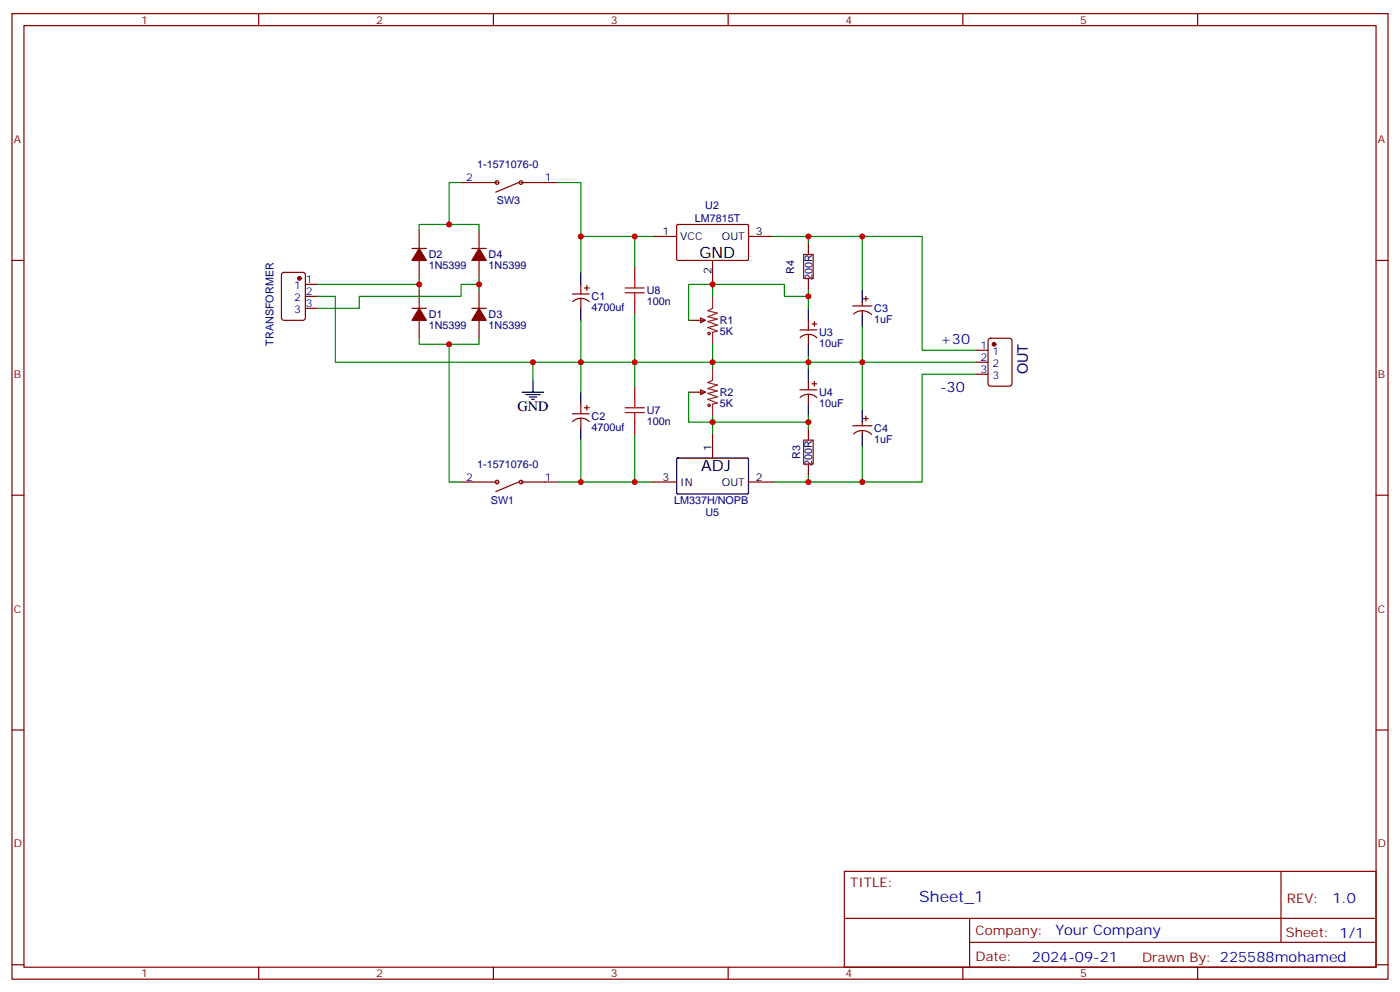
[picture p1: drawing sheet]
<svg xmlns="http://www.w3.org/2000/svg" width="412mm" height="292mm" viewBox="0 0 412 292" stroke-linecap="round" stroke-linejoin="round" font-family="sans-serif">
<g fill="none" stroke="#870000" stroke-width=".35">
<path d="M3.5 4h405.4v284.4h-405.4zM7.1 7.5h398.2v277.3h-398.2zM76.2 4v3.5M145.3 4v3.5M214.5 4v3.5M283.6 4v3.5M352.8 4v3.5M135.8 53.8h10.6M152.8 53.8l-6.8 2.8M153.5 53.8h10.5M3.5 76.7h3.6M121.4 73.2h4.2"/>
<path d="M123.5 67.9v5.3M123.5 76.7v5.3M139 73.2h4.2M141.1 67.9v5.3M141.1 76.7v5.3M187 78.5v3.5M192.3 69.6h7M199.4 66.3l.3-.2 20.6 .1 .2 .3-.1 10-.3 .2-20.6-.1-.2-.3zM209.9 76.7v7M220.5 69.6h7M238.1 71.4v3.5M405.3 76.7h3.6"/>
<path d="M83.1 80.4l.5-.2h5.7l.6 .5 .1 12.9-.5 .7h-5.9l-.6-.4-.1-13zM90 83.7h3.5M90 87.3h3.5M90 90.8h3.5M121.4 90.8h4.2M123.5 85.5v5.3M123.5 94.3v5.3M139 90.8h4.2M141.1 85.5v5.3M141.1 94.3v5.3M168.6 86.6h5M168.7 88.8a3.5 3.5 0 0 1 4.9 .1"/>
<path d="M171.1 83.7v2.9M171.1 88v2.8M172.2 84.8h1.4M172.9 84.1v1.4M187 89v3.6M202.8 94.3h5M206.4 93.6l1.4 .7-1.4 .7zM235.7 97.2h4.9M235.7 99.4a3.5 3.5 0 0 1 4.9 .1M238.1 82v3.5M238.1 94.3v2.9M238.1 98.6v2.8"/>
<path d="M239.2 95.4h1.4M239.9 94.7v1.4M251.2 90.1h5.6M251.5 92.5a3.8 3.8 0 0 1 5.2 .1M254 89v1.1M254 91.5v1.1M254.4 88h1.4M255.1 87.3v1.4M291.3 99.8l.4-.2h5.7l.6 .5 .1 12.9-.5 .7h-5.9l-.6-.4-.1-13zM171.1 119v2.8M172.9 119.4v1.4M187 113.7v3.6"/>
<path d="M202.8 115.5h5M206.4 114.8l1.4 .7-1.4 .7zM235.7 114.8h4.9M235.7 117.1a3.5 3.5 0 0 1 4.9 0M238.1 112v2.8M238.1 116.2v2.8M239.2 113h1.4M239.9 112.3v1.4M287.5 103.2h3.5M287.5 106.7h3.5M287.5 110.2h3.5M168.6 121.8h5"/>
<path d="M168.7 124.1a3.5 3.5 0 0 1 4.9 .1M171.1 123.3v2.8M172.2 120.1h1.4M187 124.3v3.5M209.9 127.8v7.1M238.1 126.1v3.5M238.1 136.7v3.5M251.2 125.4h5.6M251.5 127.8a3.8 3.8 0 0 1 5.2 .1M254 124.3v1.1M254 126.8v1M254.4 123.3h1.4"/>
<path d="M255.1 122.6v1.4M3.5 145.8h3.6M135.8 142h10.6M152.8 142l-6.8 2.8M153.5 142h10.5M192.3 142h7M220.5 142h7M405.3 145.8h3.6M3.5 215h3.6M405.3 215h3.6M248.7 256.6h156.6v28.2h-156.6zM377.3 256.6v20.9"/>
<path d="M248.7 270.5h156.5M285.6 277.5h119.6M285.6 270.5v14.1M3.5 284.1h3.6M76.2 284.8v3.6M145.3 284.8v3.6M214.5 284.8v3.6M283.6 284.8v3.6M352.8 284.8v3.6M405.3 284.1h3.6"/>
<circle cx="146.4" cy="53.8" r=".53"/>
<circle cx="153.5" cy="53.8" r=".53"/>
<circle cx="146.4" cy="142" r=".53"/>
<circle cx="153.5" cy="142" r=".53"/>
</g>
<g fill="none" stroke="#000" stroke-width=".35">
<path d="M171.1 80.2v3.5M171.1 90.8v3.5M238.1 90.8v3.5M254 85.5v3.5M254 92.6v3.5M153.8 115.5h6.4M154.9 116.2h4.2M155.9 116.9h2.1M156.6 117.6h.7M157 112v3.5M171.1 115.5v3.5M238.1 101.4v3.5"/>
<path d="M238.1 108.4v3.6M238.1 119v3.6M171.1 126.1v3.5M199.4 135.1l.3-.2 20.6 .1 .2 .3-.1 10-.3 .2-20.6-.1-.2-.3zM254 120.8v3.5M254 127.8v3.6"/>
</g>
<g fill="none" stroke="#008700" stroke-width=".35">
<path d="M135.8 53.8h-3.5v12.3M164 53.8h7.1v15.8M123.5 67.9v-1.8h17.6v1.8M187 69.6v8.9M192.3 69.6h-21.2v10.6M227.5 69.6h10.6v1.8M238.1 69.6h15.9v15.9M254 69.6h17.6v33.6h15.9M93.5 87.3h5.3v19.4h188.7M93.5 83.7h30M123.5 99.6v1.8h17.6v-1.8M123.5 82v3.5"/>
<path d="M141.1 83.7h-5.3v3.6h-30v3.5h-12.3M141.1 82v3.5M171.1 94.3v21.2M187 92.6v21.1M209.9 87.3v-3.6h-7.1v10.6M209.9 83.7h21.2v3.6h7v3.5M238.1 85.5v1.8M254 96.1v24.7M132.3 101.4v40.6h3.5M157 106.7v5.3M202.8 115.5v8.8h35.3M209.9 101.4v7"/>
<path d="M238.1 104.9v3.5M287.5 110.2h-15.9v31.8h-17.6M171.1 129.6v12.4h21.2M187 127.8v14.2M209.9 122.6v5.2M238.1 122.6v3.5M254 131.4v10.6h-15.9M164 142h7.1M238.1 140.2v1.8h-10.6"/>
</g>
<g fill="#870000" stroke="#870000" stroke-width=".35">
<path d="M123.5 90.8l2.1 3.5h-4.2z"/>
<path d="M123.5 73.2l2.1 3.5h-4.2z"/>
<path d="M141.1 90.8l2.1 3.5h-4.2z"/>
<path d="M141.1 73.2l2.1 3.5h-4.2z"/>
<circle cx="88.2" cy="82" r=".53"/>
<circle cx="292.8" cy="101.4" r=".53"/>
</g>
<g fill="none" stroke="#a10000" stroke-width=".35">
<path d="M236.7 74.9h2.8v7.1h-2.8zM184.1 84.8h5.7M184.1 86.2h5.7M187 82v2.8M187 86.2v2.8M187 117.3v2.8M184.1 120.1h5.7M184.1 121.5h5.7M187 121.5v2.8M236.7 129.6h2.8v7.1h-2.8z"/>
<circle cx="208.8" cy="98.2" r=".35"/>
<circle cx="208.8" cy="119.4" r=".35"/>
</g>
<path d="M209.9 87.3v3.5l-1.4 .7 2.8 .7-2.8 1.1 2.8 .7-2.8 .7 2.8 1-2.8 .7 2.8 1.1-1.4 .4v3.5M209.9 108.4v3.6l-1.4 .7 2.8 .7-2.8 1 2.8 .7-2.8 .8 2.8 1-2.8 .7 2.8 1.1-1.4 .3v3.6" fill="none" stroke="#8c2424" stroke-width=".35"/>
<g fill="#c00">
<circle cx="238.1" cy="69.6" r=".88"/>
<circle cx="238.1" cy="142" r=".88"/>
<circle cx="132.3" cy="66.1" r=".88"/>
<circle cx="171.1" cy="69.6" r=".88"/>
<circle cx="171.1" cy="142" r=".88"/>
<circle cx="132.3" cy="101.4" r=".88"/>
<circle cx="123.5" cy="83.7" r=".88"/>
<circle cx="141.1" cy="83.7" r=".88"/>
<circle cx="171.1" cy="106.7" r=".88"/>
<circle cx="238.1" cy="106.7" r=".88"/>
<circle cx="254" cy="106.7" r=".88"/>
<circle cx="209.9" cy="106.7" r=".88"/>
<circle cx="254" cy="69.6" r=".88"/>
<circle cx="254" cy="142" r=".88"/>
<circle cx="187" cy="69.6" r=".88"/>
<circle cx="187" cy="106.7" r=".88"/>
<circle cx="209.9" cy="83.7" r=".88"/>
<circle cx="209.9" cy="124.3" r=".88"/>
<circle cx="187" cy="142" r=".88"/>
<circle cx="238.1" cy="124.3" r=".88"/>
<circle cx="157" cy="106.7" r=".88"/>
<circle cx="238.1" cy="87.3" r=".88"/>
</g>
<g font-size="4.6">
<text x="206" y="76">GND</text>
<text x="206.5" y="138.8">ADJ</text>
</g>
<text font-size="4.6" fill="#00f" x="270.8" y="265.6">Sheet_1</text>
<g font-size="4.2" fill="#00f">
<text x="276.9" y="101.4">+30</text>
<text x="276.9" y="115.5">-30</text>
<text x="392.5" y="265.9">1.0</text>
<text x="310.9" y="275.4">Your Company</text>
<text x="304" y="283.2">2024-09-21</text>
</g>
<text font-size="4.2" fill="#000080" x="302.8" y="110.2" transform="rotate(-90 302.8 110.2)">OUT</text>
<text font-size="4.2" x="152.4" y="121.1">GND</text>
<g font-size="3.9" fill="#800">
<text x="250.5" y="261.2">TITLE:</text>
<text x="379.1" y="265.9">REV:</text>
<text x="287.4" y="275.4">Company:</text>
<text x="378.7" y="276">Sheet: 1/1</text>
<text x="287.4" y="283.1">Date:</text>
<text x="336.4" y="283.2">Drawn By: 225588mohamed</text>
</g>
<g font-size="3.2" fill="#800">
<text x="41.6" y="7">1</text>
<text x="110.8" y="7">2</text>
<text x="179.9" y="7">3</text>
<text x="249.1" y="7">4</text>
<text x="318.2" y="7">5</text>
<text x="4.1" y="42.1">A</text>
<text x="405.9" y="42.1">A</text>
<text x="4.1" y="111.3">B</text>
<text x="405.9" y="111.3">B</text>
<text x="4.1" y="180.4">C</text>
<text x="405.9" y="180.4">C</text>
<text x="4.1" y="249.6">D</text>
<text x="405.9" y="249.6">D</text>
<text x="41.6" y="287.8">1</text>
<text x="110.8" y="287.8">2</text>
<text x="179.9" y="287.8">3</text>
<text x="249.1" y="287.8">4</text>
<text x="318.2" y="287.8">5</text>
</g>
<g font-size="3.2" fill="#00f">
<text x="137.3" y="53.4">2</text>
<text x="160.5" y="53.4">1</text>
<text x="90.1" y="83.4">1</text>
<text x="86.6" y="85.2">1</text>
<text x="86.6" y="88.7">2</text>
<text x="90.1" y="86.9">2</text>
<text x="86.6" y="92.2">3</text>
<text x="90.1" y="90.5">3</text>
<text x="288.8" y="102.8">1</text>
<text x="288.8" y="106.3">2</text>
<text x="292.3" y="104.6">1</text>
<text x="288.8" y="109.9">3</text>
<text x="292.3" y="108.1">2</text>
<text x="292.3" y="111.6">3</text>
<text x="137.3" y="141.6">2</text>
<text x="160.5" y="141.6">1</text>
</g>
<g font-size="3.2" fill="#000080">
<text x="140.6" y="49.6">1-1571076-0</text>
<text x="146.4" y="60.2">SW3</text>
<text x="204.7" y="65.5">LM7815T</text>
<text x="207.7" y="61.5">U2</text>
<text x="126.3" y="76.1">D2</text>
<text x="143.9" y="76.1">D4</text>
<text x="126.3" y="79.3">1N5399</text>
<text x="143.9" y="79.3">1N5399</text>
<text x="234" y="80.6" transform="rotate(-90 234 80.6)">R4</text>
<text x="239.3" y="82.4" transform="rotate(-90 239.3 82.4)">200R</text>
<text x="174.3" y="88.4">C1</text>
<text x="190.5" y="89.9">100n</text>
<text x="190.5" y="86.7">U8</text>
<text x="126.3" y="93.7">D1</text>
<text x="143.9" y="93.7">D3</text>
<text x="174.3" y="91.7">4700uf</text>
<text x="212" y="95.5">R1</text>
<text x="257.5" y="95.1">1uF</text>
<text x="257.5" y="92">C3</text>
<text x="80.5" y="101.8" transform="rotate(-90 80.5 101.8)">TRANSFORMER</text>
<text x="126.3" y="96.9">1N5399</text>
<text x="143.9" y="96.9">1N5399</text>
<text x="212" y="98.7">5K</text>
<text x="241.3" y="99">U3</text>
<text x="241.3" y="102.3">10uF</text>
<text x="212" y="119.8">5K</text>
<text x="212" y="116.6">R2</text>
<text x="241.3" y="119.9">10uF</text>
<text x="241.3" y="116.7">U4</text>
<text x="174.3" y="123.7">C2</text>
<text x="190.5" y="125.2">100n</text>
<text x="190.5" y="122">U7</text>
<text x="174.3" y="127">4700uf</text>
<text x="257.5" y="130.4">1uF</text>
<text x="257.5" y="127.3">C4</text>
<text x="140.6" y="137.8">1-1571076-0</text>
<text x="235.7" y="135.2" transform="rotate(-90 235.7 135.2)">R3</text>
<text x="239.3" y="137.1" transform="rotate(-90 239.3 137.1)">200R</text>
<text x="144.6" y="148.4">SW1</text>
<text x="198.6" y="148.4">LM337H/NOPB</text>
<text x="207.8" y="151.9">U5</text>
</g>
<g font-size="3.2">
<text x="195.2" y="69.3">1</text>
<text x="200.4" y="70.7">VCC</text>
<text x="212.7" y="70.7">OUT</text>
<text x="222.6" y="69.3">3</text>
<text x="209.5" y="80.8" transform="rotate(-90 209.5 80.8)">2</text>
<text x="209.5" y="132.8" transform="rotate(-90 209.5 132.8)">1</text>
<text x="195.2" y="141.6">3</text>
<text x="200.4" y="143">IN</text>
<text x="212.7" y="143">OUT</text>
<text x="222.6" y="141.6">2</text>
</g>
</svg>
